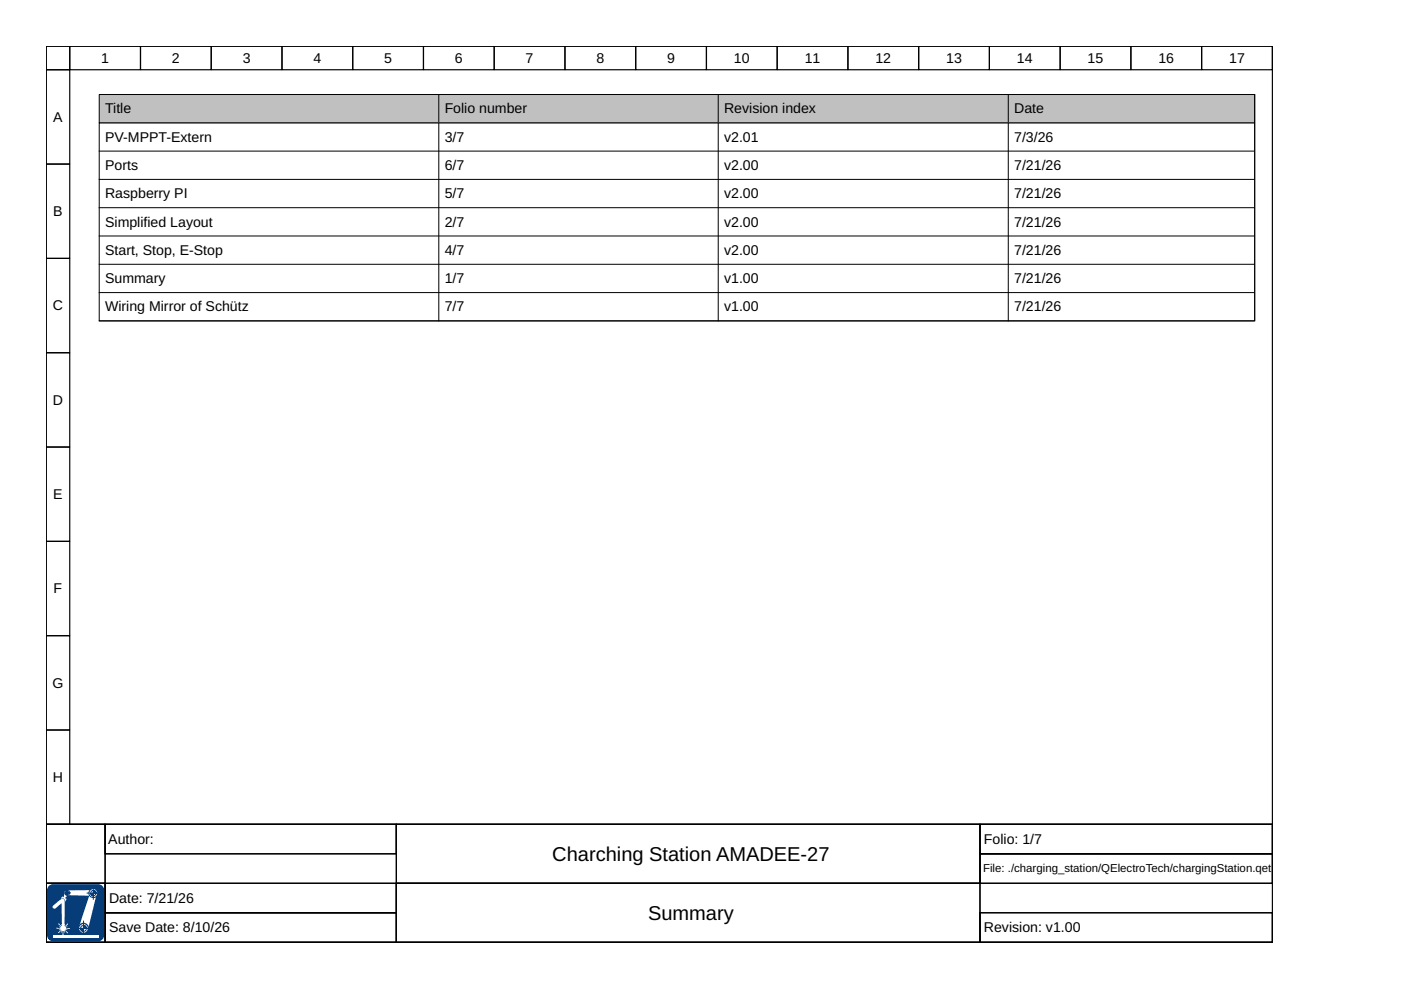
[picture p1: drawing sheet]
<svg xmlns="http://www.w3.org/2000/svg" width="297mm" height="210mm" viewBox="0 0 297 210" stroke-linecap="round" stroke-linejoin="round" font-family="sans-serif">
<g fill="none" stroke="#000" stroke-width=".25">
<path d="M9.8 9.8h260v165h-260zM9.8 9.8h5v5h-5zM9.8 14.8h5v20h-5zM14.8 9.8h15v5h-15zM29.8 9.8h15v5h-15zM44.8 9.8h15v5h-15zM59.8 9.8h15v5h-15zM74.8 9.8h15v5h-15zM89.8 9.8h15v5h-15zM104.8 9.8h15v5h-15zM119.8 9.8h15v5h-15zM134.8 9.8h15v5h-15z"/>
<path d="M149.8 9.8h15v5h-15zM164.8 9.8h15v5h-15zM179.8 9.8h15v5h-15zM194.8 9.8h15v5h-15zM209.8 9.8h15v5h-15zM224.8 9.8h15v5h-15zM239.8 9.8h15v5h-15zM254.8 9.8h15v5h-15zM9.8 34.8h5v20h-5zM9.8 54.8h5v20h-5zM9.8 74.8h5v20h-5zM9.8 94.8h5v20h-5z"/>
<path d="M9.8 114.8h5v20h-5zM9.8 134.8h5v20h-5zM9.8 154.8h5v20h-5zM9.8 174.8h260v25h-260zM9.8 174.8h12.5v12.5h-12.5zM22.3 174.8h61.7v6.2h-61.7zM84 174.8h123.8v12.5h-123.8zM207.8 174.8h62v6.2h-62zM9.8 187.3h12.5v12.5h-12.5zM207.8 181h62v6.3h-62z"/>
</g>
<path d="M10.3 188.1l.6-.5h.4h9.5a1.19 1.19 0 0 1 1.2 1.2v9.5a1.19 1.19 0 0 1-1.2 1.2h-9.5a1.19 1.19 0 0 1-1.2-1.2v-9.5z" fill-rule="evenodd" fill="#063d79"/>
<path d="M10.3 188.1l.6-.5h.4h9.5a1.19 1.19 0 0 1 1.2 1.2v9.5a1.19 1.19 0 0 1-1.2 1.2h-9.5a1.19 1.19 0 0 1-1.2-1.2v-9.5z" fill="none" stroke="#063d79" stroke-width=".21"/>
<path d="M11.2 198.4h9.7v.5h-9.7z" fill="#fff"/>
<g fill="#fff">
<path d="M13.7 189l.5-.2 4.9-.1a.91 .91 0 0 1 1.3 0 .91 .91 0 0 1 0 1.3l-1.7 7a.99 .99 0 0 1-1.3 .8 .99 .99 0 0 1-.6-1.4l2.1-6.5-4.5-.1-.6 .6 .3 .2-.3 .6a.57 .57 0 0 0-.3-.7 .57 .57 0 0 0-.7 .1l.4-.5 .3 .1z" fill-rule="evenodd"/>
<path d="M11.3 192l1.6-1.3 .6-.1a2.03 2.03 0 0 1 .2 1.8v3.6h.1l-.1 .3 .1 .1 .5-.6 .2 .1-.6 .6h.4l-.3 .1v.2h.8v.2l-.8-.1 .3 .3-.4-.1-.1 .1 .6 .6-.1 .1-.5-.6-.1 .1v.3l-.1-.3h-.2l.1 .8h-.3l.1-.8h-.1l-.2 .3 .1-.3-.1-.1-.6 .6-.1-.2 .6-.5h-.4l.3-.2v-.1h-.8v-.2l.8 .1-.3-.3 .3 .1 .1-.2-.6-.5 .2-.1 .5 .6 .1-.1-.1-.3 .1 .1v-4.6l-1.3 1.1-.6-.1-.1-.2z" fill-rule="evenodd"/>
</g>
<g fill="none" stroke="#063d79" stroke-width=".21">
<path d="M18.4 189.4h2.3M19.8 188.4v2.4"/>
<circle cx="19.8" cy="189.4" r=".95"/>
<circle cx="19.8" cy="189.4" r=".57"/>
</g>
<path d="M19.2 189.4h.6v.6a.61 .61 0 0 1-.6-.6z" fill-rule="evenodd" fill="#063d79"/>
<path d="M19.2 189.4h.6v.6a.61 .61 0 0 1-.6-.6z" fill="none" stroke="#063d79" stroke-width=".21"/>
<path d="M19.8 188.8a.61 .61 0 0 1 .6 .6h-.6z" fill-rule="evenodd" fill="#063d79"/>
<g fill="none" stroke="#063d79" stroke-width=".21">
<path d="M13.7 189.3h1.3M14.3 188.8v1.3M19.8 188.8a.61 .61 0 0 1 .6 .6h-.6z"/>
<circle cx="14.3" cy="189.3" r=".52"/>
<circle cx="14.3" cy="189.3" r=".31"/>
</g>
<path d="M14 189.3h.3v.3z" fill-rule="evenodd" fill="#063d79"/>
<path d="M14 189.3h.3v.3z" fill="none" stroke="#063d79" stroke-width=".21"/>
<path d="M14.3 189l.3 .3h-.3z" fill-rule="evenodd" fill="#063d79"/>
<g fill="none" stroke="#063d79" stroke-width=".21">
<path d="M14.3 189l.3 .3h-.3z"/>
<circle cx="17.7" cy="196.8" r=".63"/>
</g>
<circle cx="17.7" cy="196.8" r="1.06" fill="none" stroke="#063d79" stroke-width=".27"/>
<path d="M17.1 196.8h.6v.7a.62 .62 0 0 1-.6-.7z" fill-rule="evenodd" fill="#063d79"/>
<path d="M17.1 196.8h.6v.7a.62 .62 0 0 1-.6-.7z" fill="none" stroke="#063d79" stroke-width=".21"/>
<path d="M17.7 196.2a.62 .62 0 0 1 .6 .6h-.6z" fill-rule="evenodd" fill="#063d79"/>
<path d="M16.8 196.8h2.3M17.7 196.2a.62 .62 0 0 1 .6 .6h-.6zM17.7 195.2v2.6" fill="none" stroke="#063d79" stroke-width=".21"/>
<path d="M9.8 187.3h12.5v12.5h-12.5zM22.3 187.3h61.7v6.2h-61.7zM22.3 193.5h61.7v6.3h-61.7zM84 187.3h123.8v12.5h-123.8zM207.8 193.5h62v6.3h-62z" fill="none" stroke="#000" stroke-width=".25"/>
<path d="M21 26h245v42h-245zM21 32h244.8M21 38h244.8M93 26v42M152.3 26v42M213.8 26v42M266 26v42M21 44h244.8M21 50h244.8M21 56h244.8M21 62h244.8M21 68h244.8" fill="none" stroke="#000" stroke-width=".21"/>
<path d="M21 20h245v6h-245z" fill="#c0c0c0" stroke="#000" stroke-width=".21"/>
<path d="M93 20v5.8M152.3 20v5.8M213.8 20v5.8M266 20v5.8" fill="none" stroke="#000" stroke-width=".21"/>
<g font-size="4.2">
<text x="117.1" y="182.5">Charching Station AMADEE-27</text>
<text x="137.4" y="195">Summary</text>
</g>
<g font-size="3">
<text x="21.5" y="13.3">1</text>
<text x="36.5" y="13.3">2</text>
<text x="51.5" y="13.3">3</text>
<text x="66.4" y="13.3">4</text>
<text x="81.4" y="13.3">5</text>
<text x="96.4" y="13.3">6</text>
<text x="111.4" y="13.3">7</text>
<text x="126.4" y="13.3">8</text>
<text x="141.4" y="13.3">9</text>
<text x="155.6" y="13.3">10</text>
<text x="170.6" y="13.3">11</text>
<text x="185.6" y="13.3">12</text>
<text x="200.6" y="13.3">13</text>
<text x="215.6" y="13.3">14</text>
<text x="230.6" y="13.3">15</text>
<text x="245.6" y="13.3">16</text>
<text x="260.6" y="13.3">17</text>
<text x="11.3" y="25.8">A</text>
<text x="22.3" y="24">Title</text>
<text x="94.3" y="24">Folio number</text>
<text x="153.5" y="24">Revision index</text>
<text x="215" y="24">Date</text>
<text x="22.3" y="30">PV-MPPT-Extern</text>
<text x="94.3" y="30">3/7</text>
<text x="153.5" y="30">v2.01</text>
<text x="215" y="30">7/3/26</text>
<text x="22.3" y="36">Ports</text>
<text x="94.3" y="36">6/7</text>
<text x="153.5" y="36">v2.00</text>
<text x="215" y="36">7/21/26</text>
<text x="11.3" y="45.8">B</text>
<text x="22.3" y="42">Raspberry PI</text>
<text x="94.3" y="42">5/7</text>
<text x="153.5" y="42">v2.00</text>
<text x="215" y="42">7/21/26</text>
<text x="22.3" y="48">Simplified Layout</text>
<text x="94.3" y="48">2/7</text>
<text x="153.5" y="48">v2.00</text>
<text x="215" y="48">7/21/26</text>
<text x="22.3" y="54">Start, Stop, E-Stop</text>
<text x="94.3" y="54">4/7</text>
<text x="153.5" y="54">v2.00</text>
<text x="215" y="54">7/21/26</text>
<text x="11.2" y="65.8">C</text>
<text x="22.3" y="60">Summary</text>
<text x="94.3" y="60">1/7</text>
<text x="153.5" y="60">v1.00</text>
<text x="215" y="60">7/21/26</text>
<text x="22.3" y="66">Wiring Mirror of Schütz</text>
<text x="94.3" y="66">7/7</text>
<text x="153.5" y="66">v1.00</text>
<text x="215" y="66">7/21/26</text>
<text x="11.2" y="85.8">D</text>
<text x="11.3" y="105.8">E</text>
<text x="11.4" y="125.8">F</text>
<text x="11.1" y="145.8">G</text>
<text x="11.2" y="165.8">H</text>
<text x="23" y="178.9">Author:</text>
<text x="208.6" y="178.9">Folio: 1/7</text>
<text x="23.1" y="191.4">Date: 7/21/26</text>
<text x="23.1" y="197.7">Save Date: 8/10/26</text>
<text x="208.6" y="197.7">Revision: v1.00</text>
</g>
<text font-size="2.4" x="208.4" y="185">File: ./charging_station/QElectroTech/chargingStation.qet</text>
</svg>
